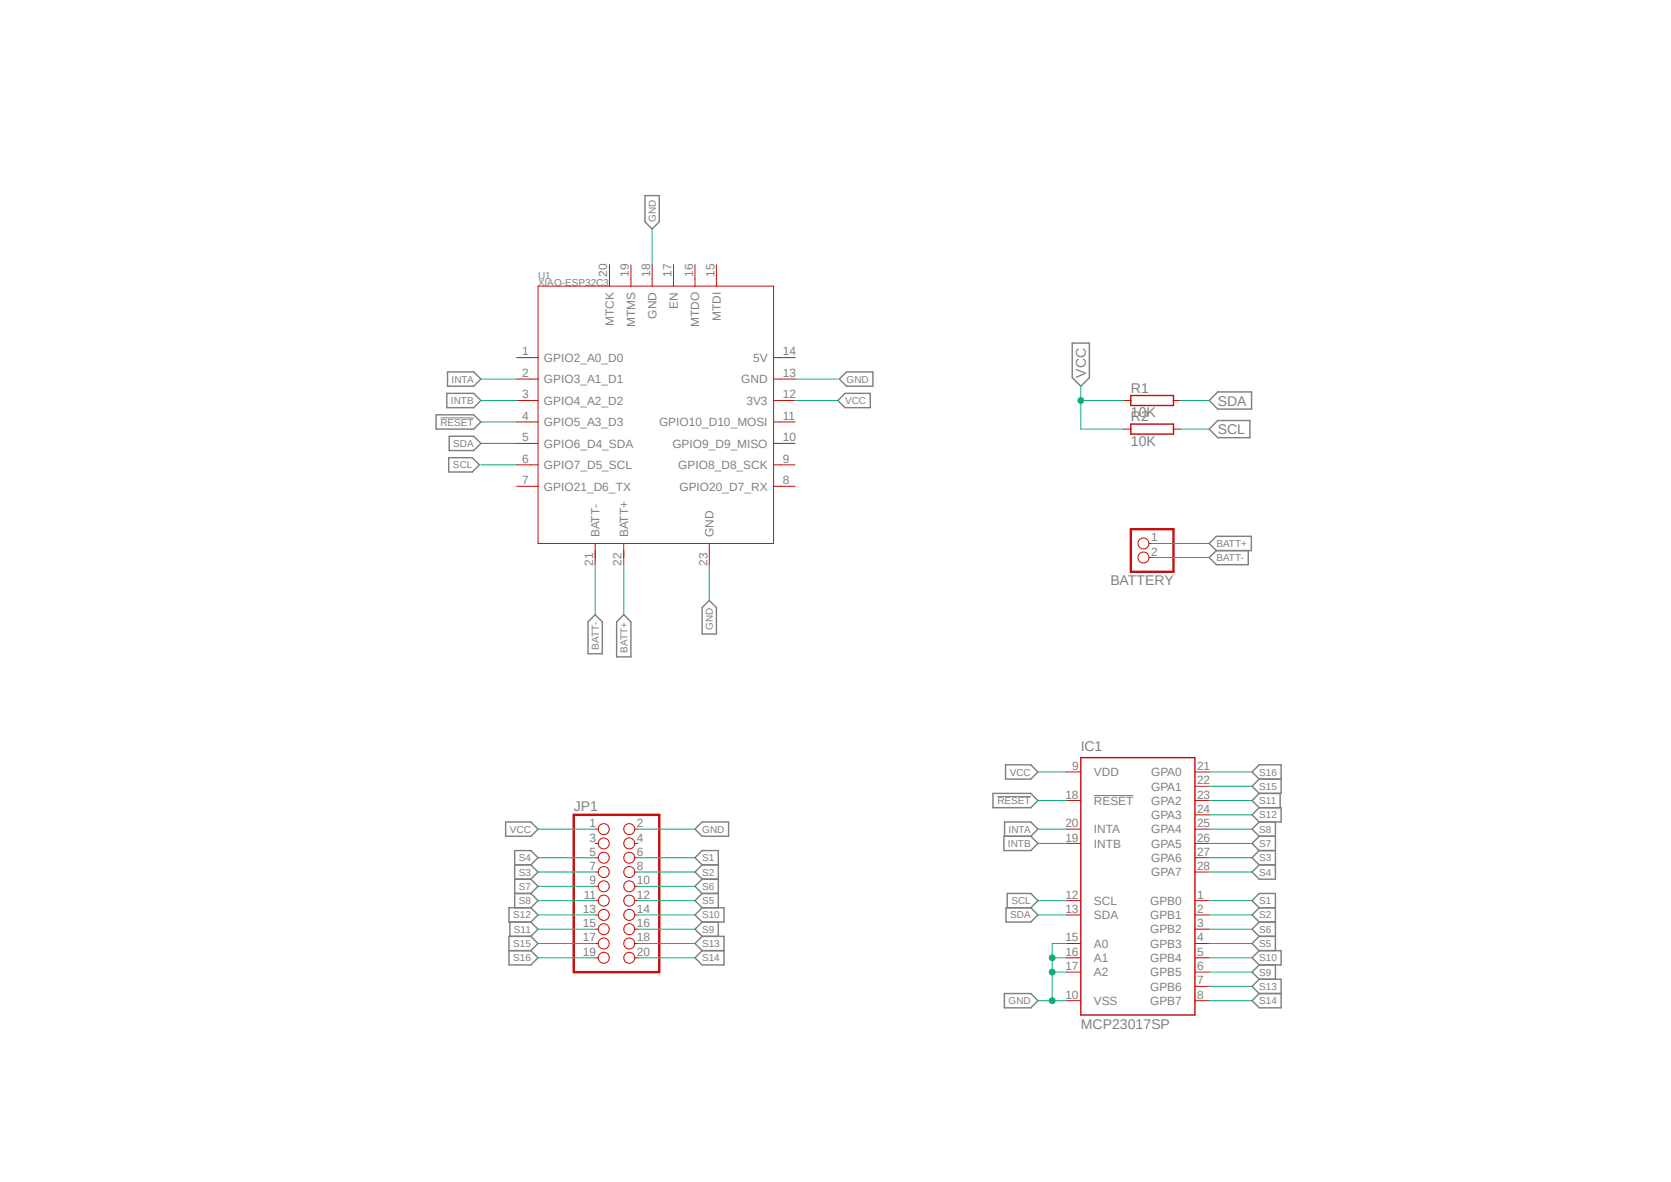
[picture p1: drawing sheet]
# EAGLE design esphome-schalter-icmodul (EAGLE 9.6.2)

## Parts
BATTERY  JST_2PIN-SMT  [JST-PH-2-SMT]
IC1  MCP23017SP  [DIL28-3]
JP1  PINHD-2X10  [2X10]
R1  10K  RCA0001  [CA0001]
R2  10K  RCA0001  [CA0001]
U1  XIAO-ESP32C3  [XIAO-ESP32C3-MODULE14P-2.54-21X17.8MM]

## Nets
!RESET: IC1.18(!RESET) U1.4(GPIO5_A3_D3)
BATT+: BATTERY.1 U1.22(BATT+)
BATT-: BATTERY.2 U1.21(BATT-)
GND: IC1.10(VSS) IC1.15(A0) IC1.16(A1) IC1.17(A2) JP1.2 U1.13(GND) U1.18(GND) U1.23(GND)
INTA: IC1.20(INTA) U1.2(GPIO3_A1_D1)
INTB: IC1.19(INTB) U1.3(GPIO4_A2_D2)
S1: IC1.1(GPB0) JP1.6
S2: IC1.2(GPB1) JP1.8
S3: IC1.27(GPA6) JP1.7
S4: IC1.28(GPA7) JP1.5
S5: IC1.4(GPB3) JP1.12
S6: IC1.3(GPB2) JP1.10
S7: IC1.26(GPA5) JP1.9
S8: IC1.25(GPA4) JP1.11
S9: IC1.6(GPB5) JP1.16
S10: IC1.5(GPB4) JP1.14
S11: IC1.23(GPA2) JP1.15
S12: IC1.24(GPA3) JP1.13
S13: IC1.7(GPB6) JP1.18
S14: IC1.8(GPB7) JP1.20
S15: IC1.22(GPA1) JP1.17
S16: IC1.21(GPA0) JP1.19
SCL: IC1.12(SCL) R2.2 U1.6(GPIO7_D5_SCL)
SDA: IC1.13(SDA) R1.2 U1.5(GPIO6_D4_SDA)
VCC: IC1.9(VDD) JP1.1 R1.1 R2.1 U1.12(3V3)
Unconnected: JP1.3 JP1.4 U1.1(GPIO2_A0_D0) U1.7(GPIO21_D6_TX) U1.8(GPIO20_D7_RX) U1.9(GPIO8_D8_SCK) U1.10(GPIO9_D9_MISO) U1.11(GPIO10_D10_MOSI) U1.14(5V) U1.15(MTDI) U1.16(MTDO) U1.17(EN) U1.19(MTMS) U1.20(MTCK)
